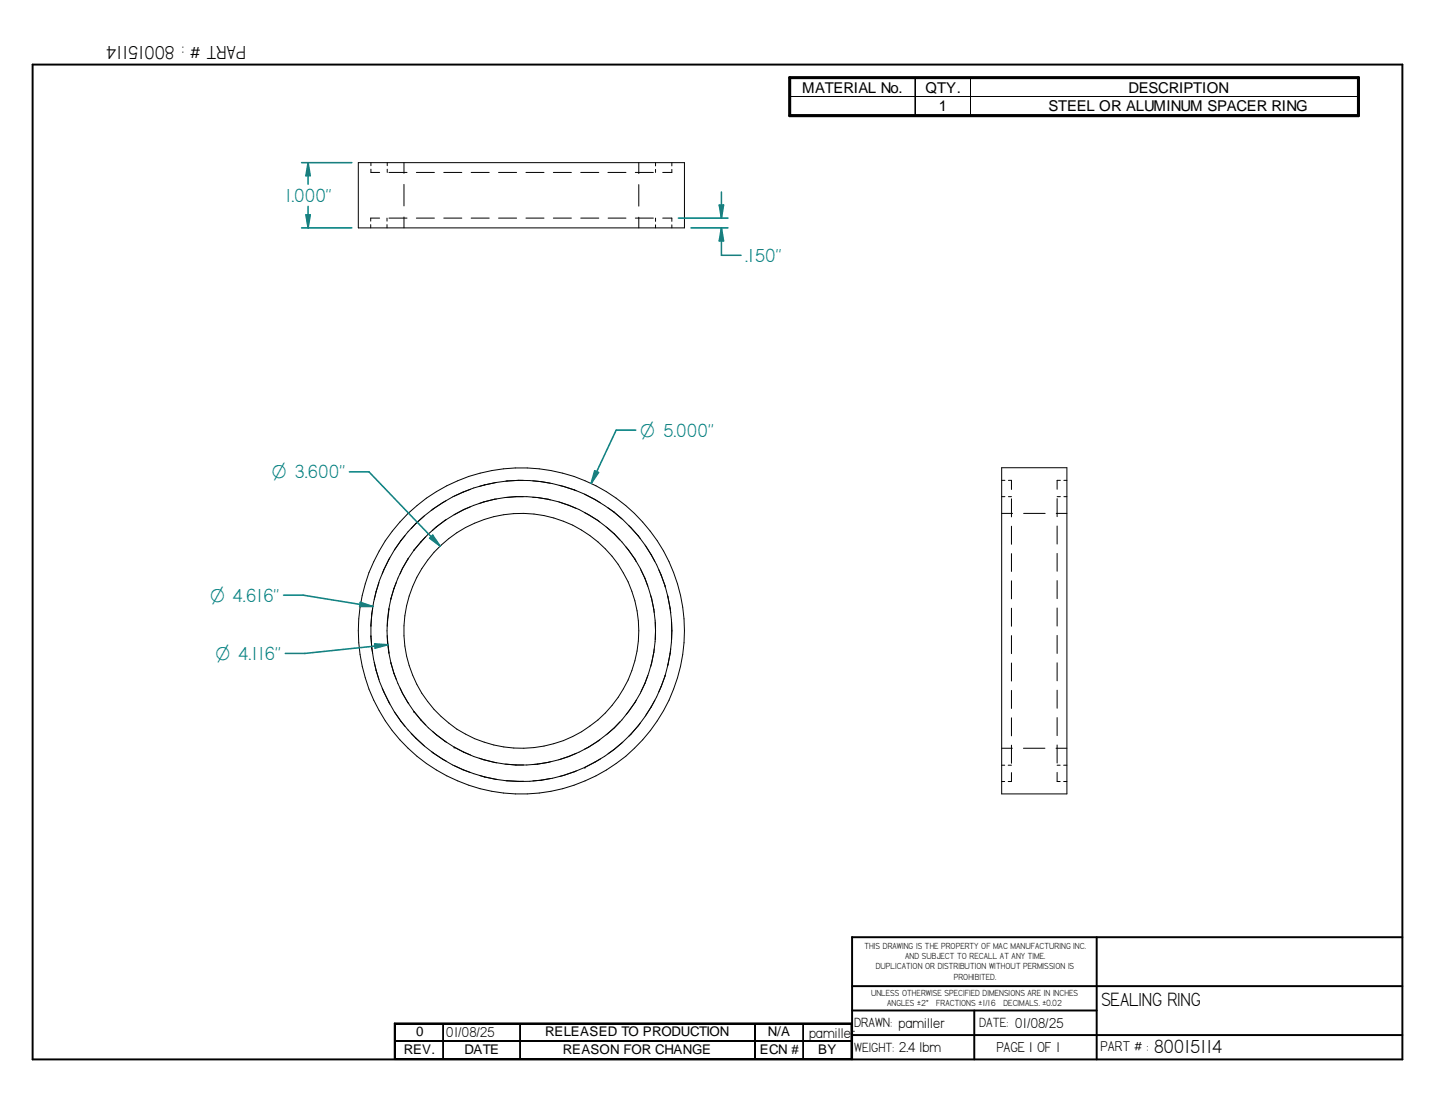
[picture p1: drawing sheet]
<svg xmlns="http://www.w3.org/2000/svg" width="279mm" height="216mm" viewBox="0 0 279 216" stroke-linecap="round" stroke-linejoin="round" font-family="sans-serif">
<path d="M6.3 12.6h266.7v193.6h-266.7zM165.9 192h107.1M165.9 196.7h47.6M189.7 196.7v9.5M213.5 182.5v23.7M273 182.5l-107.1-.1v23.8M165.9 201.5h107.2" fill="none" stroke="#000" stroke-width=".38"/>
<g fill="none" stroke="#000" stroke-width=".19">
<path d="M153.8 15.1v7.4M153.9 15.1h110.6M153.9 15.2h110.6M153.9 18.7h110.6M153.9 18.8h110.6M178.1 15.2v7.3M178.2 15.2v7.3M188.9 15.2v7.3M189 15.2v7.3M69.8 31.7h63.5v12.7h-63.5zM72.2 31.7v.6M72.2 32.9v.7h1.7"/>
<path d="M75.4 31.7v.6M75.4 32.9v.7M75.7 33.6h3.5M78.7 31.7v2M78.7 35.9v4.2M81.1 33.6h3.5M86.4 33.6h3.5M91.7 33.6h3.6M97.1 33.6h3.5M102.4 33.6h3.5M107.7 33.6h3.6M113.1 33.6h3.5"/>
<path d="M118.4 33.6h3.5M123.7 33.6h3.5M124.4 31.7v2.1M124.4 35.9v4.2M127.6 31.7v.6M127.6 33v.6M130.8 33v.6h-1.8M130.8 31.7v.6M153.9 22.4h110.6M153.9 22.5h110.6M72.2 43.7v.7M73.9 42.5h-1.7v.6"/>
<path d="M75.4 42.5v.6M75.4 43.7v.7M75.7 42.5h3.5M78.7 42.2v2.2M81.1 42.5h3.5M86.4 42.5h3.5M91.7 42.5h3.5M97.1 42.5h3.5M102.4 42.5h3.5M107.7 42.5h3.6M113.1 42.5h3.5M118.4 42.5h3.5"/>
<path d="M123.7 42.5h3.5M124.4 42.3v2.1M127.6 42.5v.6M127.6 43.8v.6M129 42.5h1.8v.6M130.8 43.8v.6M84.4 99.1l-.5 .3M84.4 99.1l-3.4 2.8M86.2 97.8l-1.8 1.3M86.8 97.5l-.6 .3M90.2 95.8l-1.8 .8M90.2 95.8l-2.1 .9-1.9 1.1"/>
<path d="M91.6 98.7l-3.2 1.5M91.6 95.2l-1.4 .6M94.2 97.7l-.9 .3M94.2 97.7l-3.9 1.5-1.9 1M96.3 97.2l-2.1 .5M96.6 93.9h.1M96.6 93.9l-4.4 1.1-2 .8M96.6 97.2h-.3M98.7 93.6l-.2 .1M98.7 93.6l-2.1 .3M101 93.5h.9M101 93.5l4.4 .3"/>
<path d="M101 93.5l-2.3 .1M103.7 93.6l1.7 .2M103.7 96.8l.9 .1M104.6 96.9l2.1 .3M104.6 96.9a26.2 26.2 0 0 0-8.3 .3M105.4 93.8l1.7 .3M105.4 93.8l4.3 .9M106.7 97.2l.4 .1M106.7 97.2l4.1 1.2M108.9 94.5l.8 .2M109.7 94.7l2.5 .8M109.7 94.7l2.1 .7 4 1.8"/>
<path d="M110.8 98.4l1.4 .6M110.8 98.4l1.9 .8 1.9 1M113.8 99.8l.8 .4M115.8 97.2l1.1 .7M115.8 97.2l3.7 2.5M118.4 98.8l1.1 .9M119.5 99.7l1.6 1.3M119.5 99.7l1.7 1.4 3.1 3.3M195 99.9h2.1M195 96.7h.7M195 93.5h.7M195 91.1h12.7v63.5h-12.7z"/>
<path d="M196.3 96.7h.6M196.3 93.5h.6v1.8M196.9 97.1v3.5M199.3 99.9h4.2M205.7 99.9h2M205.8 97.1v3.5M205.8 96.7h.7M206.5 93.5h-.7v1.7M207.1 96.7h.6M207.1 93.5h.6M72.4 119.5l-.2 4.4 .2 2.3M72.6 118.5l-.2 1"/>
<path d="M73.2 115.1l-.3 1.6M73.2 115.1l-.8 4.4M73.8 113.4l-.6 1.7M74.7 111l-.3 .7M74.7 111l-.8 2-.7 2.1M75.7 109l-1 2M75.7 118.4l-.3 3.5M75.9 108.6l-.2 .4M76.1 116.5v.2M76.1 116.5a26.1 26.1 0 0 0 0 12.6M76.7 114.6l-.6 1.9M77.2 113.4l-.5 1.2"/>
<path d="M78.1 105.2l-2.4 3.8M78.4 110.7l-.5 1M78.4 110.7l-1.7 3.9M78.9 104.3l-.8 .9M79.4 108.8l-1 1.9M79.5 108.7l-.1 .1M80.6 107.1v.1M80.6 107.1l-1.2 1.7M81 101.9l-.9 1M81 101.9l-2.9 3.3M82 105.5l-1.4 1.6M82.8 104.5l-.8 1"/>
<path d="M86.7 101.3l-1.7 1.3-3 2.9M86.9 101.1l-.2 .2M88.4 100.2l-1.7 1.1M114.6 100.2l1.8 1.1M116.4 101.3l.4 .3M116.4 101.3l3.2 2.7M118.2 102.7l1.4 1.3M119.6 104l1.1 1.1M119.6 104l2.8 3.1M121.9 106.5l.5 .6M122.4 107.1l1.2 1.7M123.6 108.8l.3 .5"/>
<path d="M123.6 108.8l2 3.8M124.3 104.4l.4 .5M124.3 104.4l2.5 3.6M124.8 110.9l.8 1.7M125.6 112.6l.6 1.5M125.6 112.6l1.3 3.9M125.7 106.3l1.1 1.7M126.7 115.9l.2 .6M126.8 108l.7 1.3M126.8 108l1.9 4M126.9 116.5l.4 2.1M127.3 118.6l.1 .7"/>
<path d="M127.3 118.6l.3 4.2M128.3 110.9l.4 1.1M128.7 112l.8 2.1M129.5 114.1h.1M129.5 114.1l.5 2.1M130 115.9v.3M130 116.2l.5 2.2M130.5 118.4l.1 .9M130.5 118.4l.3 4.4M196.9 102.4v3.6M196.9 107.8v3.5M196.9 113.1v3.5"/>
<path d="M196.9 118.4v3.5M205.8 102.4v3.5M205.8 107.7v3.5M205.8 113v3.5M205.8 118.4v3.5M72.4 126.2l.2 1M72.4 126.2l.8 4.3M72.9 128.9l.3 1.6M73.2 130.5l.6 1.8M73.2 130.5l.7 2.1 .8 2.1M74.4 134l.3 .7M74.7 134.7l1 2"/>
<path d="M75.4 123.7l.3 3.5M75.7 136.7l.2 .4M75.7 136.7l1.1 1.9 1.3 1.8M76.1 129.1l.6 2 1.7 3.9M76.1 129v.1M76.8 138.6l1.3 1.8M77.9 133.9l.5 1.1M78.4 135l1 1.8M79.4 136.8l.2 .2M79.4 136.8l1.2 1.7M80.6 138.5l1.4 1.7M80.6 138.5h.1"/>
<path d="M122.4 138.5l-.5 .6M122.4 138.5a23.5 23.5 0 0 1-6 5.8M123.6 136.8l-1.2 1.7M123.9 136.3l-.3 .5M125.6 133.1l-.8 1.6M125.6 133.1l-2 3.7M126.2 131.5l-.6 1.6M126.8 137.6l-1.1 1.7M126.8 137.6l-2.5 3.7M126.9 129.1l-.2 .7M126.9 129.1l-1.3 4M127.3 127l-.4 2.1"/>
<path d="M127.4 126.3l-.1 .7M127.5 136.3l-.7 1.3M127.6 121.1v1.7M127.6 122.8v1.7M127.6 122.8l-.3 4.2M129.5 131.4v.2M129.5 131.6l-1.7 4.1-1 1.9M130 129.4v.3M130 129.4l-.5 2.2M130.5 127.3l-.5 2.1M130.6 126.3l-.1 1M130.8 121.1v1.7"/>
<path d="M130.8 122.8v1.7M130.8 122.8l-.3 4.5M196.9 123.7v3.6M196.9 129.1v3.5M196.9 134.4v3.5M196.9 139.7v3.6M205.8 123.7v3.5M205.8 129v3.5M205.8 134.4v3.5M205.8 139.7v3.5M78.1 140.4l.8 1M78.1 140.4l2.9 3.3"/>
<path d="M80.1 142.8l.9 .9M81 143.7l3.4 2.9M82 140.2l.9 .9M82 140.2l1.4 1.5 1.6 1.3M84 146.3l.4 .3M84.2 142.4l.8 .6M84.4 146.6l1.8 1.2M85 143l1.7 1.3M86.2 147.8l.7 .4M86.2 147.8l1.9 1.1 2.1 1M86.7 144.3l.3 .2M86.7 144.3l1.7 1.2"/>
<path d="M88.4 149.1l1.8 .8M88.4 145.5h.1M88.4 145.5l1.9 .9M90.2 149.9l1.4 .5M90.2 149.9l4.2 1.4M90.3 146.4l1.3 .6M90.3 146.4l1.9 .9 4.1 1.1M93.3 151l1.1 .3M94.4 151.3l2.2 .4M96.3 148.4l.4 .1M96.3 148.4l4.2 .5M96.6 151.7h.1"/>
<path d="M96.6 151.7a28.8 28.8 0 0 0 8.8 .2M98.5 148.8l2 .1M98.5 152l3.4 .1M104.6 148.8h-.8M104.6 148.8l-4.1 .1M105.4 151.9l-1.6 .1M106.7 148.4l-2.1 .4M107.2 151.6l-1.8 .3M107.2 148.3l-.5 .1M109.7 151l-.8 .2M109.7 151l-4.3 .9M112.2 150.1l-2.5 .9"/>
<path d="M112.2 146.6l-3.2 1.3M113.9 149.4h.1M113.9 149.4l-4.2 1.6M114.6 145.5l-.8 .3M114.6 145.5a24.6 24.6 0 0 1-7.9 2.9M115.8 148.4l-1.9 1M116.4 144.3l-1.8 1.2M116.8 144l-.4 .3M116.9 147.7l-1.1 .7M119.5 145.9l-1.1 .8M119.5 145.9l-3.7 2.5M120.7 140.5l-2.5 2.4"/>
<path d="M121.1 144.6l-1.6 1.3M122.8 143l-.4 .3M122.8 143l-3.3 2.9M124.3 141.3l-1.5 1.7M124.7 140.8l-.4 .5M195 145.7h2.1M195 149h.6M195 152.1h.6M196.3 149h.6M196.9 145.1v3.5M196.9 150.4v1.7h-.6M199.3 145.7h4.2"/>
<path d="M205.6 145.7h2.1M205.8 145v3.5M205.8 150.4v1.7h.6M205.8 149h.6M207.1 149h.6M207.1 152.1h.6M76.8 199.2v7M77 199.2h88.9M86.2 199.4v6.8M86.3 199.4v6.8M101.2 199.4v6.8M101.3 199.4v6.8"/>
<path d="M146.9 199.4v6.8M156.3 199.4v6.8M156.4 199.4v6.8M165.7 199.4v6.8M77 202.6h88.9M77 206h88.9"/>
<circle cx="101.5" cy="122.8" r="22.9"/>
<circle cx="101.5" cy="122.8" r="31.8"/>
</g>
<path d="M76.9 199.2v7M77 199.3h88.9M147 199.4v6.8M165.8 199.4v6.8M77 202.7h88.9M77 206.1h88.9" fill="none" stroke="#000" stroke-width=".21"/>
<path d="M76.8 199.2h89.1v7h-89.1z" fill="none" stroke="#000" stroke-width=".34"/>
<path d="M153.8 15.1h110.7v7.4h-110.7z" fill="none" stroke="#000" stroke-width=".59"/>
<path d="M58.7 31.7h9.8M60 31.7l.4 2.5h-.8zM58.7 44.4h9.8" fill="none" stroke="#008080" stroke-width=".3"/>
<path d="M60 31.7l.4 2.5h-.8z" fill="#008080"/>
<path d="M59.6 41.8h.8l-.4 2.6z" fill="none" stroke="#008080" stroke-width=".3"/>
<path d="M59.6 41.8h.8l-.4 2.6z" fill="#008080"/>
<path d="M60 31.7v4.2M60 40.2v4.2M115.8 91.7l.7 .3-1.4 2.1zM123.8 83.7h-3.8l-4.9 10.4" fill="none" stroke="#008080" stroke-width=".3"/>
<path d="M115.8 91.7l.7 .3-1.4 2.1z" fill="#008080"/>
<path d="M68 91.9h3.8l13.9 14.4M83.7 104.8l2 1.5M83.7 104.8l.5-.6 1.5 2.1" fill="none" stroke="#008080" stroke-width=".3"/>
<path d="M84.2 104.2l1.5 2.1-2-1.5z" fill="#008080"/>
<path d="M55.2 115.9h3.8l13.6 2.2M70.1 117.3l2.5 .8h-2.6z" fill="none" stroke="#008080" stroke-width=".3"/>
<path d="M70.1 117.3l2.5 .8h-2.6z" fill="#008080"/>
<path d="M72.9 125.3l2.6 .2-2.5 .7zM75.5 125.5l-16.1 1.7h-3.9" fill="none" stroke="#008080" stroke-width=".3"/>
<path d="M72.9 125.3l2.6 .2-2.5 .7z" fill="#008080"/>
<path d="M140 39.9h.9l-.4 2.6zM132.1 42.5h9.6M134.5 44.4h7.2M140.5 49.7h3.8" fill="none" stroke="#008080" stroke-width=".3"/>
<path d="M140 39.9h.9l-.4 2.6z" fill="#008080"/>
<path d="M140.5 44.4l.4 2.5h-.9z" fill="none" stroke="#008080" stroke-width=".3"/>
<path d="M140.5 44.4l.4 2.5h-.9z" fill="#008080"/>
<path d="M140.5 37.4v5.1M140.5 44.4v5.3" fill="none" stroke="#008080" stroke-width=".3"/>
<g font-size="4.1">
<text x="47.8" y="9" transform="rotate(180 47.8 9)">PART # : 80015114</text>
<text x="214.4" y="195.8">SEALING RING</text>
<text x="224.7" y="205">80015114</text>
</g>
<g font-size="4.1" fill="#008080">
<text x="55.5" y="39.3">1.000&quot;</text>
<text x="145.2" y="51">.150&quot;</text>
</g>
<g font-size="3.9" fill="#008080">
<text x="124.7" y="85">O 5.000&quot;</text>
<text x="52.9" y="93.1">O 3.600&quot;</text>
<text x="40.9" y="117.1">O 4.616&quot;</text>
<text x="42" y="128.5">O 4.116&quot;</text>
</g>
<g font-size="3.1">
<text x="86.8" y="201.9">01/08/25</text>
<text x="157.6" y="202.1">pamiller</text>
<text x="194" y="204.8">PAGE 1 OF 1</text>
<text x="214.3" y="204.6">PART # :</text>
</g>
<g font-size="2.9">
<text x="156.2" y="18">MATERIAL No.</text>
<text x="180.2" y="18">QTY.</text>
<text x="182.8" y="21.7">1</text>
<text x="204.1" y="21.7">STEEL OR ALUMINUM SPACER RING</text>
<text x="219.7" y="18">DESCRIPTION</text>
<text x="166.3" y="199.9">DRAWN: pamiller</text>
<text x="190.6" y="200">DATE: 01/08/25</text>
<text x="166.3" y="204.8">WEIGHT: 2.4 lbm</text>
</g>
<g font-size="2.6">
<text x="81" y="201.8">0</text>
<text x="106.2" y="201.8">RELEASED TO PRODUCTION</text>
<text x="149.5" y="201.8">N/A</text>
<text x="78.6" y="205.1">REV.</text>
<text x="90.4" y="205.1">DATE</text>
<text x="109.6" y="205.1">REASON FOR CHANGE</text>
<text x="147.9" y="205.1">ECN #</text>
<text x="159.3" y="205.1">BY</text>
</g>
<g font-size="1.9">
<text x="168.3" y="184.7">THIS DRAWING IS THE PROPERTY OF MAC MANUFACTURING INC.</text>
<text x="170.5" y="188.7">DUPLICATION OR DISTRIBUTION WITHOUT PERMISSION IS</text>
<text x="176.2" y="186.7">AND SUBJECT TO RECALL AT ANY TIME.</text>
<text x="185.7" y="190.7">PROHIBITED.</text>
<text x="169.6" y="193.9">UNLESS OTHERWISE SPECIFIED DIMENSIONS ARE IN INCHES</text>
<text x="172.7" y="195.9">ANGLES ±2°</text>
<text x="182.3" y="195.9">FRACTIONS ±1/16</text>
<text x="195.4" y="195.9">DECIMALS. ±0.02</text>
</g>
</svg>
